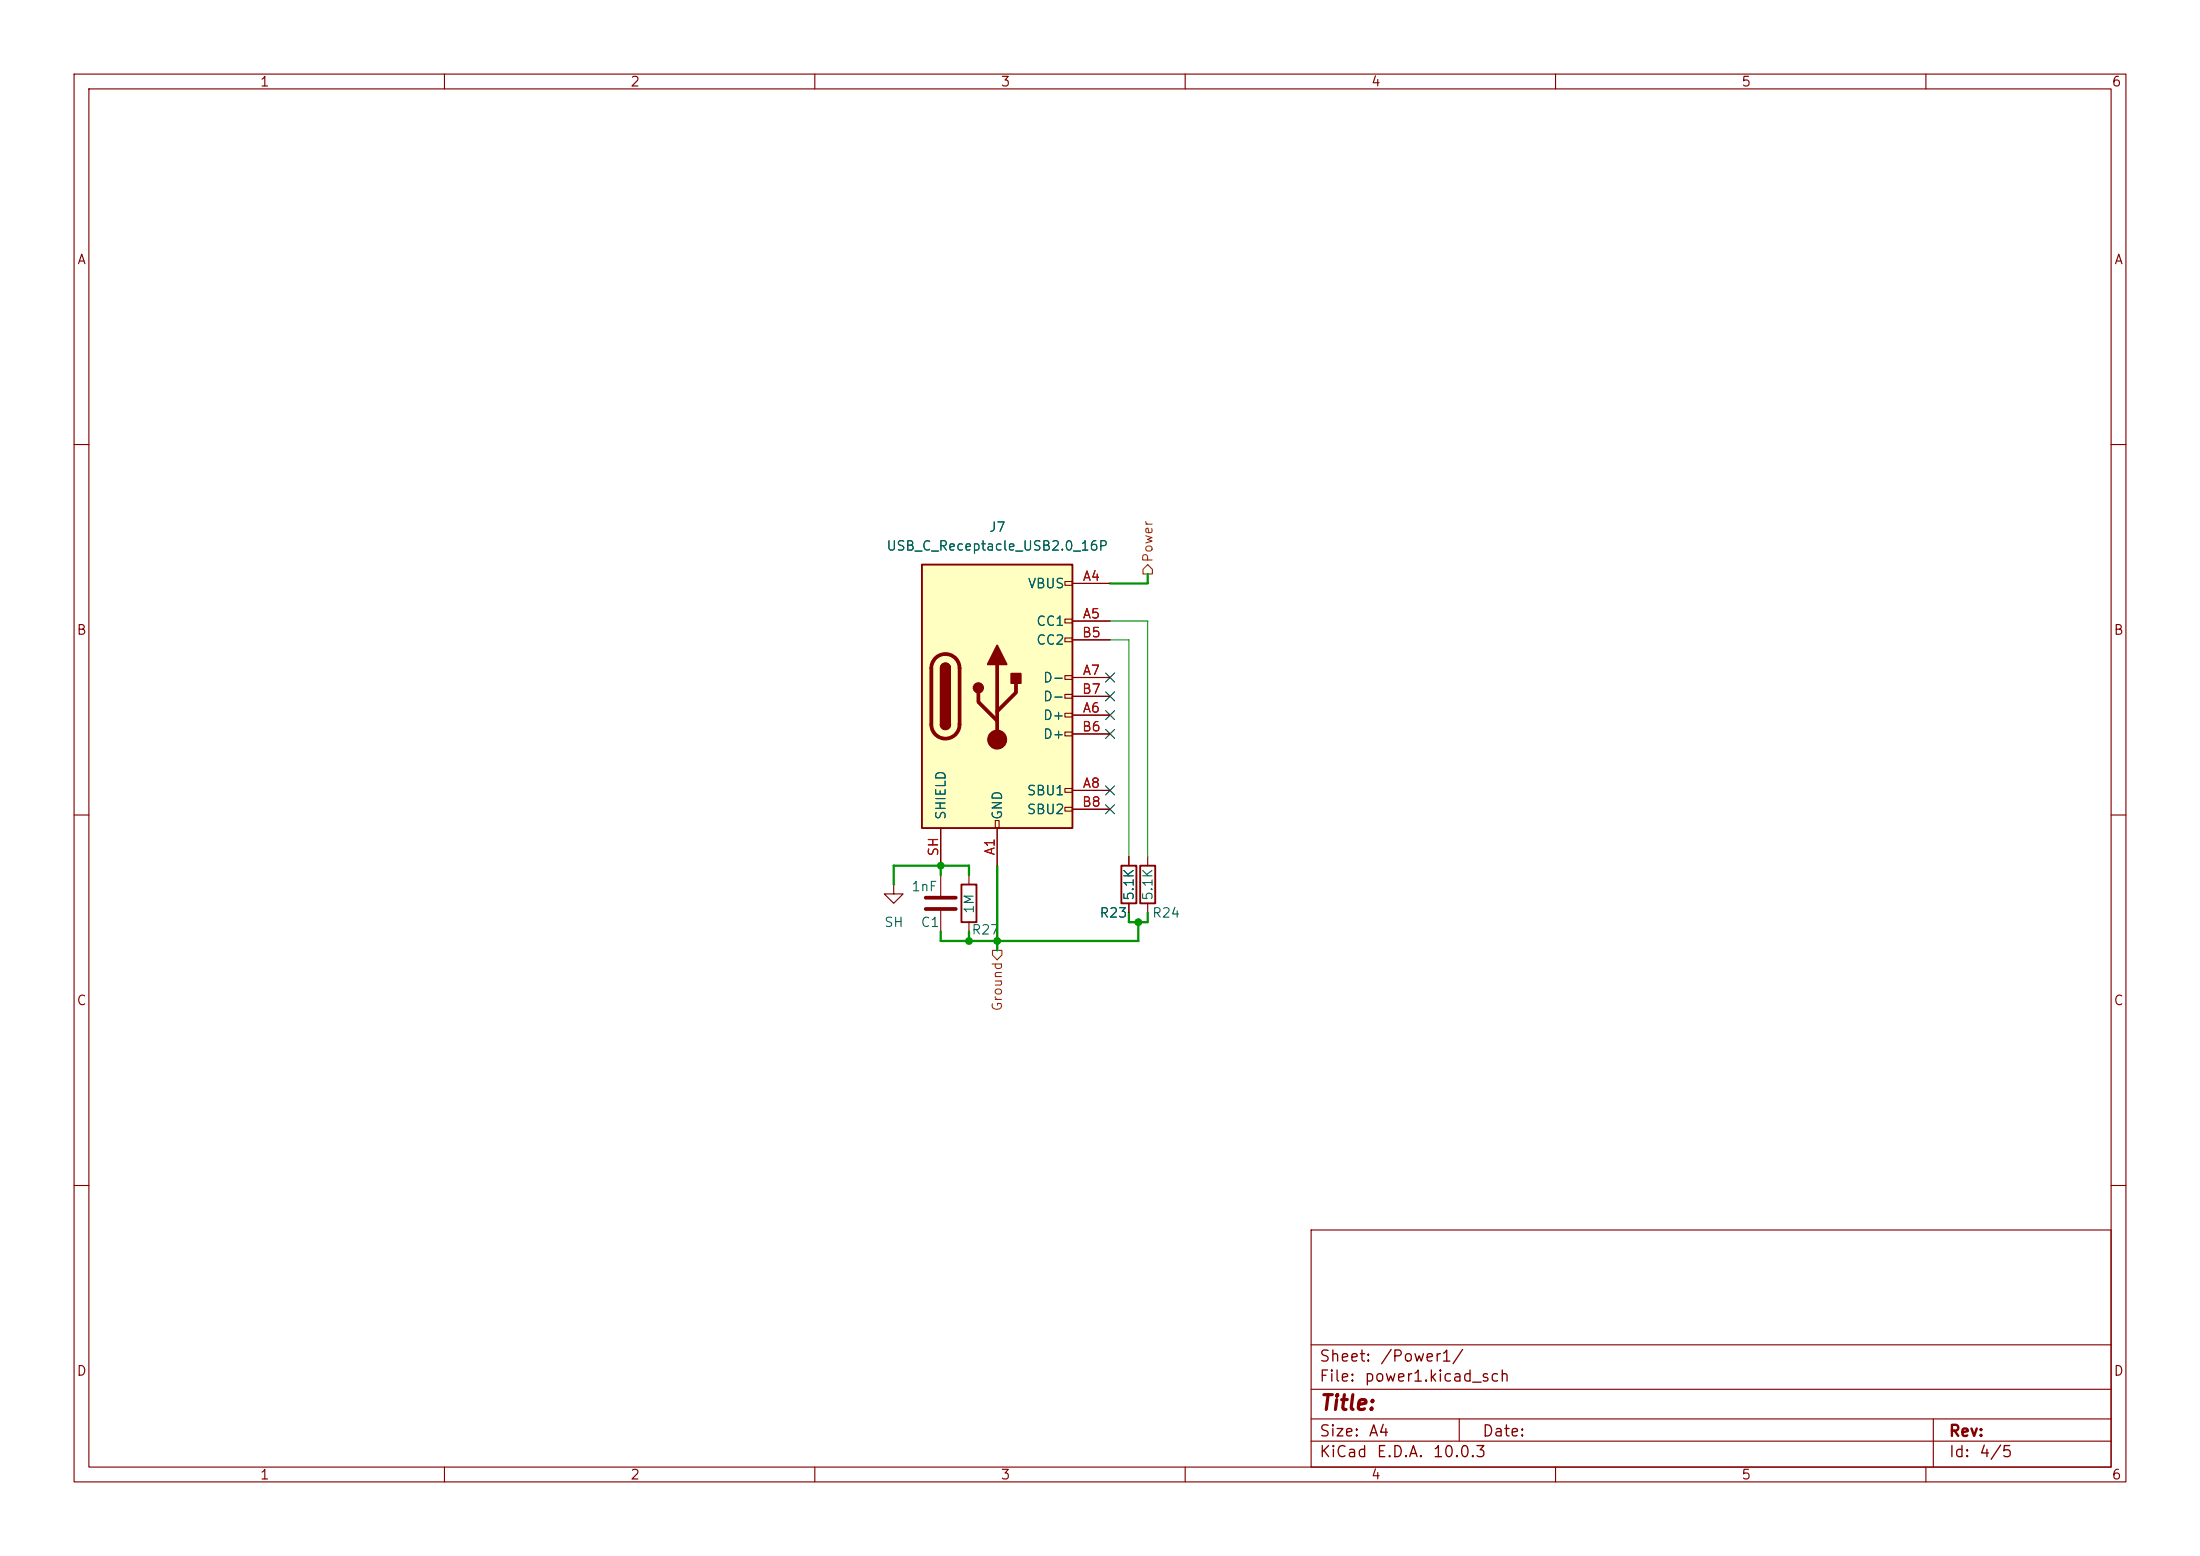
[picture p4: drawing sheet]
<svg xmlns="http://www.w3.org/2000/svg" width="297mm" height="210mm" viewBox="0 0 297 210" stroke-linecap="round" stroke-linejoin="round" font-family="sans-serif">
<g fill="none" stroke="#840000" stroke-width=".15">
<path d="M10 10h277v190h-277zM12 12h273v186h-273zM60 10v2M110 10v2M160 10v2M210 10v2M260 10v2M10 60h2M285 60h2M10 110h2M120.6 119.4v1.3h1.3l-1.3 1.2-1.2-1.2h1.2M120.6 119.4h.1"/>
<path d="M127 118.1v2.8M130.8 118.1v1.3M152.4 115.6v1.2M154.9 115.6v1.2M285 110h2M127 122.9v2.8M130.8 124.5v1.2M152.4 121.9v1.3M154.9 121.9v1.3M10 160h2M177 166h108v32h-108zM285 160h2"/>
<path d="M60 198v2M110 198v2M160 198v2M177 194.5h108M177 191.5h108M177 187.5h108M177 181.5h108M197 191.5v3M210 198v2M260 198v2M261 191.5v6.5"/>
</g>
<path d="M129.8 119.4h2v5.1h-2zM151.4 116.8h2v5.1h-2zM153.9 116.8h2.1v5.1h-2.1z" fill="none" stroke="#840000" stroke-width=".25"/>
<path d="M125 121.2h4M125 122.7h4" fill="none" stroke="#840000" stroke-width=".51"/>
<path d="M124.5 76.2h20.3v35.6h-20.3z" fill="#ffffc2"/>
<g fill="none" stroke="#840000" stroke-width=".15">
<path d="M143.8 78.5h1v.5h-1zM144.8 78.7h5.1M143.8 83.6h1v.5h-1zM143.8 86.1h1v.5h-1zM143.8 91.2h1v.5h-1zM143.8 93.7h1v.5h-1zM143.8 96.3h1v.5h-1zM143.8 98.8h1v.5h-1zM144.8 83.8h5.1M144.8 96.5h5.1M144.8 91.4h5.1M144.8 86.4h5.1"/>
<path d="M144.8 99.1h5.1M144.8 94h5.1M127 111.8v5M134.4 110.7h.5v1.1h-.5zM134.6 111.8v5M143.8 106.4h1v.5h-1zM143.8 109h1v.5h-1zM144.8 106.7h5.1M144.8 109.2h5.1M152.4 115.6v1.2M152.4 121.9v1.3"/>
</g>
<path d="M124.5 76.2h20.3v35.6h-20.3zM127 90.2a.64 .64 0 0 1 .6-.7 .64 .64 0 0 1 .7 .7M127 97.8a.64 .64 0 0 0 .6 .6 .64 .64 0 0 0 .7-.6" fill="none" stroke="#840000" stroke-width=".25"/>
<path d="M126.3 88.8a1.9 1.9 0 0 1 2.1-.4 1.9 1.9 0 0 1 1.1 1.8v7.6a1.91 1.91 0 0 1-1.9 1.9 1.91 1.91 0 0 1-1.9-1.9v-7.6a1.9 1.9 0 0 1 .6-1.4zM132.1 93.5v1.2l2.5 2.6M134.6 89.7v10.1M137.2 92.2v1.3l-2.6 2.5" fill="none" stroke="#840000" stroke-width=".51"/>
<g fill="#840000" stroke="#840000" stroke-width=".25">
<path d="M127 90.2h1.3v7.6h-1.3z"/>
<path d="M127.2 89.7a.64 .64 0 0 1 .7-.1 .64 .64 0 0 1 .4 .6h-1.3z"/>
<path d="M127 97.8h1.3a.64 .64 0 0 1-.7 .6 .64 .64 0 0 1-.6-.6z"/>
<path d="M134.6 87.1l1.3 2.6h-2.6z"/>
<path d="M136.5 90.9h1.3v1.3h-1.3z"/>
<circle cx="132.1" cy="92.8" r=".63"/>
</g>
<circle cx="134.6" cy="99.8" r="1.27" fill="#840000" stroke="#840000" stroke-width=".15"/>
<path d="M154.9 76.2l.7 .6v.7h-1.3v-.7zM134 128.3h1.3v.6l-.7 .6-.6-.6z" fill="none" stroke="#725600" stroke-width=".15"/>
<path d="M154.9 77.5v1.2h-5M127 116.8v1.3M130.8 118.1v-1.3h-10.2v2.6M134.6 116.8v11.5M130.8 125.7v1.3M152.4 123.2v1.3h2.5v-1.3M153.7 124.5v2.5h-26.7v-1.3" fill="none" stroke="#009600" stroke-width=".3"/>
<path d="M149.9 83.8h5v31.8M149.9 86.4h2.5v29.2" fill="none" stroke="#009600" stroke-width=".15"/>
<path d="M149.3 93.4l1.2 1.2M149.3 90.8l1.2 1.2M149.3 98.5l1.2 1.2M149.3 95.9l1.2 1.2M150.5 93.4l-1.2 1.2M150.5 90.8l-1.2 1.2M150.5 98.5l-1.2 1.2M150.5 95.9l-1.2 1.2M149.3 108.6l1.2 1.2M149.3 106.1l1.2 1.2M150.5 108.6l-1.2 1.2M150.5 106.1l-1.2 1.2" fill="none" stroke="#000084" stroke-width=".15"/>
<g fill="#009600" stroke="#009600" stroke-width=".14">
<circle cx="127" cy="116.8" r=".46"/>
<circle cx="153.7" cy="124.5" r=".46"/>
<circle cx="130.8" cy="127" r=".46"/>
<circle cx="134.6" cy="127" r=".46"/>
</g>
<text font-size="2" fill="#840000" x="178" y="190.8">Title:</text>
<g font-size="1.5" fill="#840000">
<text x="178" y="184.2">Sheet:</text>
<text x="186.2" y="184.2">/Power1/</text>
<text x="178" y="186.9">File:</text>
<text x="184.1" y="186.9">power1.kicad_sch</text>
<text x="178" y="197.1">KiCad</text>
<text x="178" y="194.3">Size:</text>
<text x="184.7" y="194.3">A4</text>
<text x="185.7" y="197.1">E.D.A.</text>
<text x="193.3" y="197.1">10.0.3</text>
<text x="200" y="194.3">Date:</text>
<text x="263" y="194.3">Rev:</text>
<text x="263" y="197.1">Id:</text>
<text x="267.1" y="197.1">4/5</text>
</g>
<g font-size="1.3" fill="#840000">
<text x="35" y="12">1</text>
<text x="85" y="12">2</text>
<text x="135" y="12">3</text>
<text x="185" y="12">4</text>
<text x="235" y="12">5</text>
<text x="285" y="12">6</text>
<text x="10.3" y="36">A</text>
<text x="285.3" y="36">A</text>
<text x="10.3" y="86">B</text>
<text x="285.3" y="86">B</text>
<text x="10.3" y="136">C</text>
<text x="285.3" y="136">C</text>
<text x="10.3" y="186">D</text>
<text x="285.3" y="186">D</text>
<text x="35" y="200">1</text>
<text x="85" y="200">2</text>
<text x="135" y="200">3</text>
<text x="185" y="200">4</text>
<text x="235" y="200">5</text>
<text x="285" y="200">6</text>
</g>
<g font-size="1.3" fill="#006464">
<text x="119.6" y="74.6">USB_C_Receptacle_USB2.0_16P</text>
<text x="133.4" y="72.1">J7</text>
<text x="138.7" y="79.7">VBUS</text>
<text x="139.8" y="84.8">CC1</text>
<text x="139.8" y="87.3">CC2</text>
<text x="140.7" y="92.4">D-</text>
<text x="140.7" y="95">D-</text>
<text x="140.7" y="97.5">D+</text>
<text x="140.7" y="100">D+</text>
<text x="138.5" y="107.7">SBU1</text>
<text x="128" y="110.7" transform="rotate(-90 128 110.7)">SHIELD</text>
<text x="135.6" y="110.7" transform="rotate(-90 135.6 110.7)">GND</text>
<text x="138.5" y="110.2">SBU2</text>
<text x="119.3" y="125.4">SH</text>
<text x="122.9" y="120.6">1nF</text>
<text x="124.2" y="125.4">C1</text>
<text x="131.8" y="123.4" transform="rotate(-90 131.8 123.4)">1M</text>
<text x="148.3" y="124.2">R23</text>
<text x="153.4" y="121.7" transform="rotate(-90 153.4 121.7)">5.1K</text>
<text x="155.5" y="124.2">R24</text>
<text x="155.9" y="121.7" transform="rotate(-90 155.9 121.7)">5.1K</text>
<text x="131.1" y="126.4">R27</text>
</g>
<g font-size="1.3" fill="#725600">
<text x="155.9" y="76" transform="rotate(-90 155.9 76)">Power</text>
<text x="135.6" y="136.6" transform="rotate(-90 135.6 136.6)">Ground</text>
</g>
<g font-size="1.3" fill="#a90000">
<text x="146.1" y="78.7">A4</text>
<text x="146.1" y="83.8">A5</text>
<text x="146" y="86.3">B5</text>
<text x="146" y="94">B7</text>
<text x="146.1" y="91.4">A7</text>
<text x="146" y="99">B6</text>
<text x="146.1" y="96.5">A6</text>
<text x="146.1" y="106.7">A8</text>
<text x="146" y="109.2">B8</text>
<text x="127" y="115.7" transform="rotate(-90 127 115.7)">SH</text>
<text x="134.6" y="115.6" transform="rotate(-90 134.6 115.6)">A1</text>
</g>
</svg>
